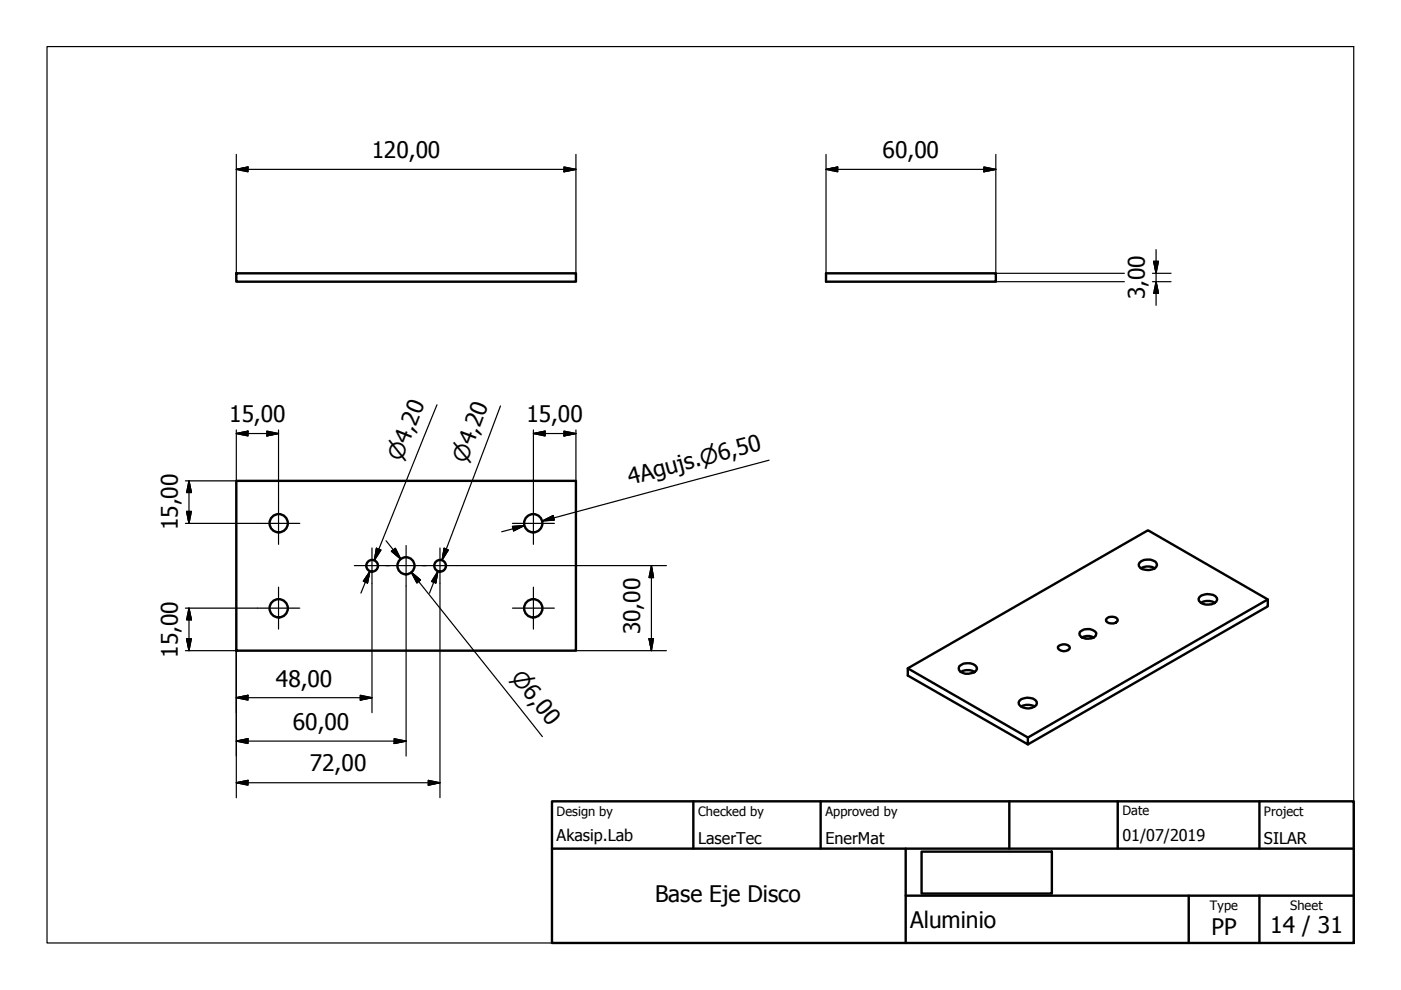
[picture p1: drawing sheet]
<svg xmlns="http://www.w3.org/2000/svg" width="297mm" height="210mm" viewBox="0 0 297 210" stroke-linecap="round" stroke-linejoin="round" font-family="sans-serif">
<!-- layer: Visible (ISO) -->
<g fill="none" stroke="#000" stroke-width=".51">
<path d="M50.1 57.9h72v1.8h-72zM175.1 57.9h36v1.8h-36zM50.1 102h72v36h-72zM241.6 119.3a2.88 2.88 0 0 1 3.4-.2l.2 .4a1.05 1.05 0 0 1-1 1.2 2.71 2.71 0 0 1-2.7-.6l-.1-.4zM224.5 136.9a1.58 1.58 0 0 1 2.3 .4 1.39 1.39 0 0 1-1.3 .8 1.39 1.39 0 0 1-1.2-.9zM229.4 135.2a2.61 2.61 0 0 1 2.5 0 2.39 2.39 0 0 1-3-.5v-.4a1.85 1.85 0 0 1 2.2-.9 1.34 1.34 0 0 1 1.3 1.1l-.1 .3-.4 .4M234.7 131.1a1.58 1.58 0 0 1 2.3 .3 1.44 1.44 0 0 1-2.5 .3zM241.9 120.5a2.97 2.97 0 0 1 3 0M254.3 126.6a2.69 2.69 0 0 1 3.7 .2 1.13 1.13 0 0 1-1.1 1.3 2.58 2.58 0 0 1-2.7-.7l-.1-.4zM254.6 127.8a2.88 2.88 0 0 1 3 0M268.8 127.1l-50.9 29.3v1.4l-25.4-14.6v-1.5l50.9-29.3 25.4 14.7v1.5l-50.9 29.2M192.5 141.7l25.4 14.7"/>
<path d="M203.4 141.3a2.7 2.7 0 0 1 3.7 .1 1.05 1.05 0 0 1-1.1 1.3 2.28 2.28 0 0 1-2.7-.7zM203.7 142.5a2.88 2.88 0 0 1 2.9 0M216.2 148.6a2.61 2.61 0 0 1 3.6 .2v.3a2 2 0 0 1-2.4 1 1.44 1.44 0 0 1-1.4-1.2zM216.5 149.8a3.3 3.3 0 0 1 2.9 0"/>
<circle cx="59.1" cy="110.9" r="1.94"/>
<circle cx="78.9" cy="120" r="1.24"/>
<circle cx="86.1" cy="120" r="1.81"/>
<circle cx="93.3" cy="120" r="1.24"/>
<circle cx="113.1" cy="110.9" r="1.94"/>
<circle cx="59.1" cy="129" r="1.94"/>
<circle cx="113.1" cy="129" r="1.94"/>
</g>
<!-- layer: Sketch Geometry (ISO) -->
<path d="M10 9.9h277v190h-277z" fill="none" stroke="#000" stroke-width=".25"/>
<!-- layer: Title (ISO) -->
<path d="M117 169.9h170v30h-170zM117 179.9h170M147 169.9v10M174 169.9v10M192 179.9v20M214 169.9v10M237 169.9v10M267 169.9v10M192 189.9h95M195.4 180.6h27.6v8.9h-27.6zM252 189.9v10M267 189.9v10" fill="none" stroke="#000" stroke-width=".51"/>
<!-- layer: Center Mark (ISO) -->
<g fill="none" stroke="#000" stroke-width=".25">
<path d="M54.6 111h9M59.1 106.5v8.9M75.1 119.9h7.5M78.9 116.2v7.5M81.8 119.9h8.6M86.1 115.7v8.5M89.5 119.9h7.5M93.3 116.2v7.5M108.6 111h8.9M113.1 106.5v8.9M54.6 128.9h9M59.1 124.5v8.9"/>
<path d="M108.6 128.9h8.9M113.1 124.5v8.9"/>
</g>
<!-- layer: Dimension (ISO) -->
<g fill="none" stroke="#000" stroke-width=".25">
<path d="M50.1 35.9l2.5-.5v1zM50.1 35.9h72M50.1 32.7v25.2M119.6 35.4l2.5 .5-2.5 .5zM122.1 32.7v25.2M175.1 35.9l2.5-.5v1zM175.1 35.9h36M175.1 32.7v25.2M208.6 35.4l2.5 .5-2.5 .5zM211.1 32.7v25.2h27.3M211.1 59.7h27.3M244.3 59.7h4"/>
<path d="M244.3 57.9h4M244.6 55.4h1l-.5 2.5zM245.1 59.7l.5 2.5h-1zM245.1 52.9v11.8M50.1 91.9l2.5-.5v1zM50.1 91.2v10.8h-10.8M50.1 91.9h9M56.6 91.4l2.5 .5-2.5 .5zM59.1 91.2v15.3M92.6 85.8l-13.2 33 .9-2.4M106.1 86.1l-12.4 32.7 .9-2.4M113.1 91.9l2.5-.5v1z"/>
<path d="M113.1 91.9h9M113.1 91.2v15.3M119.6 91.4l2.5 .5-2.5 .5zM122.1 91.2v10.8M163.1 97.6l-48.1 12.9 2.4-.7M39.3 111h15.3M39.6 108.4h1l-.5 2.6zM40.1 102l.5 2.4h-1zM40.1 102v9M79.8 116.2l1 .4-1.4 2.2zM81.9 114.7l3.1 3.8M83 116.9l.8-.7 1.2 2.3z"/>
<path d="M94.2 116.2l.9 .4-1.4 2.2zM97 119.9h44.3M108.6 111.6l2.6-.2-2.3 1.2zM111.2 111.4l-4.8 1.3M115 110.5l2.3-1.2 .2 1zM138.1 119.9l.5 2.6h-1zM138.1 119.9v18.1M39.3 138h10.8v31.1M39.3 128.9h15.3M39.6 135.4h1l-.5 2.6zM40.1 128.9l.5 2.5h-1zM40.1 128.9v9.1"/>
<path d="M78.4 121.1l-.5 2.5-.9-.4zM78.4 121.1l-1.9 4.7M78.9 123.7v27.4M86.1 124.2v36.1M87.2 121.3l2 1.7-.8 .6zM88.8 123.3l-1.6-2 27.8 34.9M92.8 121.1l-.4 2.5-.9-.3zM92.8 121.1l-1.7 4.7M93.3 123.7v45.4M122.1 138h19.2M137.6 135.4h1l-.5 2.6zM50.1 147.9l2.5-.5v1z"/>
<path d="M50.1 157.1l2.5-.5v1zM50.1 147.9h28.8M50.1 157.1h36M76.4 147.4l2.5 .5-2.5 .5zM83.6 156.6l2.5 .5-2.5 .5zM50.1 166l2.5-.5v1zM50.1 166h43.2M90.8 165.5l2.5 .5-2.5 .5z"/>
</g>
<g fill="#000" stroke="#000" stroke-width=".25">
<path d="M50.1 35.9l2.5-.5zM50.1 35.9l2.5-.5v1zM119.6 36.4l2.5-.5zM119.6 35.4l2.5 .5-2.5 .5zM175.1 35.9l2.5-.5zM175.1 35.9l2.5-.5v1zM208.6 36.4l2.5-.5zM208.6 35.4l2.5 .5-2.5 .5zM244.6 55.4l.5 2.5zM244.6 55.4h1l-.5 2.5zM245.1 59.7l.5 2.5zM245.1 59.7l.5 2.5h-1z"/>
<path d="M50.1 91.9l2.5-.5zM50.1 91.9l2.5-.5v1zM56.6 92.4l2.5-.5zM56.6 91.4l2.5 .5-2.5 .5zM113.1 91.9l2.5-.5zM113.1 91.9l2.5-.5v1zM119.6 92.4l2.5-.5zM119.6 91.4l2.5 .5-2.5 .5zM39.6 108.4l.5 2.6zM39.6 108.4h1l-.5 2.6zM40.1 102l.5 2.4zM40.1 102l.5 2.4h-1z"/>
<path d="M79.8 116.2l-.4 2.6zM79.8 116.2l1 .4-1.4 2.2zM83 116.9l2 1.6zM83 116.9l.8-.7 1.2 2.3zM94.2 116.2l-.5 2.6zM94.2 116.2l.9 .4-1.4 2.2zM108.9 112.6l2.3-1.2zM108.6 111.6l2.6-.2-2.3 1.2zM115 110.5l2.3-1.2zM115 110.5l2.3-1.2 .2 1zM39.6 135.4l.5 2.6zM39.6 135.4h1l-.5 2.6z"/>
<path d="M40.1 128.9l.5 2.5zM40.1 128.9l.5 2.5h-1zM78.4 121.1l-.5 2.5zM78.4 121.1l-.5 2.5-.9-.4zM87.2 121.3l2 1.7zM87.2 121.3l2 1.7-.8 .6zM92.8 121.1l-.4 2.5zM92.8 121.1l-.4 2.5-.9-.3zM137.6 135.4l.5 2.6zM137.6 135.4h1l-.5 2.6zM138.1 119.9l.5 2.6zM138.1 119.9l.5 2.6h-1z"/>
<path d="M50.1 147.9l2.5-.5zM50.1 147.9l2.5-.5v1zM50.1 157.1l2.5-.5zM50.1 157.1l2.5-.5v1zM76.4 148.4l2.5-.5zM76.4 147.4l2.5 .5-2.5 .5zM83.6 157.6l2.5-.5zM83.6 156.6l2.5 .5-2.5 .5zM50.1 166l2.5-.5zM50.1 166l2.5-.5v1zM90.8 166.5l2.5-.5zM90.8 165.5l2.5 .5-2.5 .5z"/>
</g>
<g font-size="4.8">
<text x="78.8" y="33.5">120,00</text>
<text x="187.1" y="33.5">60,00</text>
<text x="242.8" y="63.5" transform="rotate(-90 242.8 63.5)">3,00</text>
<text x="48.6" y="89.6">15,00</text>
<text x="111.6" y="89.6">15,00</text>
<text x="133.6" y="102.8" transform="rotate(-15 133.6 102.8)">4Agujs.⌀6,50</text>
<text x="37.7" y="112.4" transform="rotate(-90 37.7 112.4)">15,00</text>
<text x="135.7" y="134.5" transform="rotate(-90 135.7 134.5)">30,00</text>
<text x="37.7" y="139.4" transform="rotate(-90 37.7 139.4)">15,00</text>
<text x="58.5" y="145.6">48,00</text>
<text x="62.1" y="154.7">60,00</text>
<text x="65.7" y="163.5">72,00</text>
<text x="138.9" y="191.2">Base Eje Disco</text>
<text x="193" y="196.7">Aluminio</text>
<text x="269.3" y="197.8">14 / 31</text>
<text x="256.9" y="198.2">PP</text>
</g>
<g font-size="4.6">
<text x="85.2" y="97.9" transform="rotate(-68 85.2 97.9)">⌀4,20</text>
<text x="98.9" y="98.3" transform="rotate(-69 98.9 98.3)">⌀4,20</text>
<text x="108.1" y="143.7" transform="rotate(51 108.1 143.7)">⌀6,00</text>
</g>
<g font-size="3.4">
<text x="118" y="178.2">Akasip.Lab</text>
<text x="148" y="178.9">LaserTec</text>
<text x="175" y="178.9">EnerMat</text>
<text x="238" y="178.3">01/07/2019</text>
<text x="268" y="178.9">SILAR</text>
</g>
<g font-size="2.7">
<text x="118" y="173">Design by</text>
<text x="148" y="173">Checked by</text>
<text x="175" y="173">Approved by</text>
<text x="238" y="172.9">Date</text>
<text x="268" y="172.9">Project</text>
<text x="256.5" y="192.9">Type</text>
<text x="273.6" y="193">Sheet</text>
</g>
</svg>
